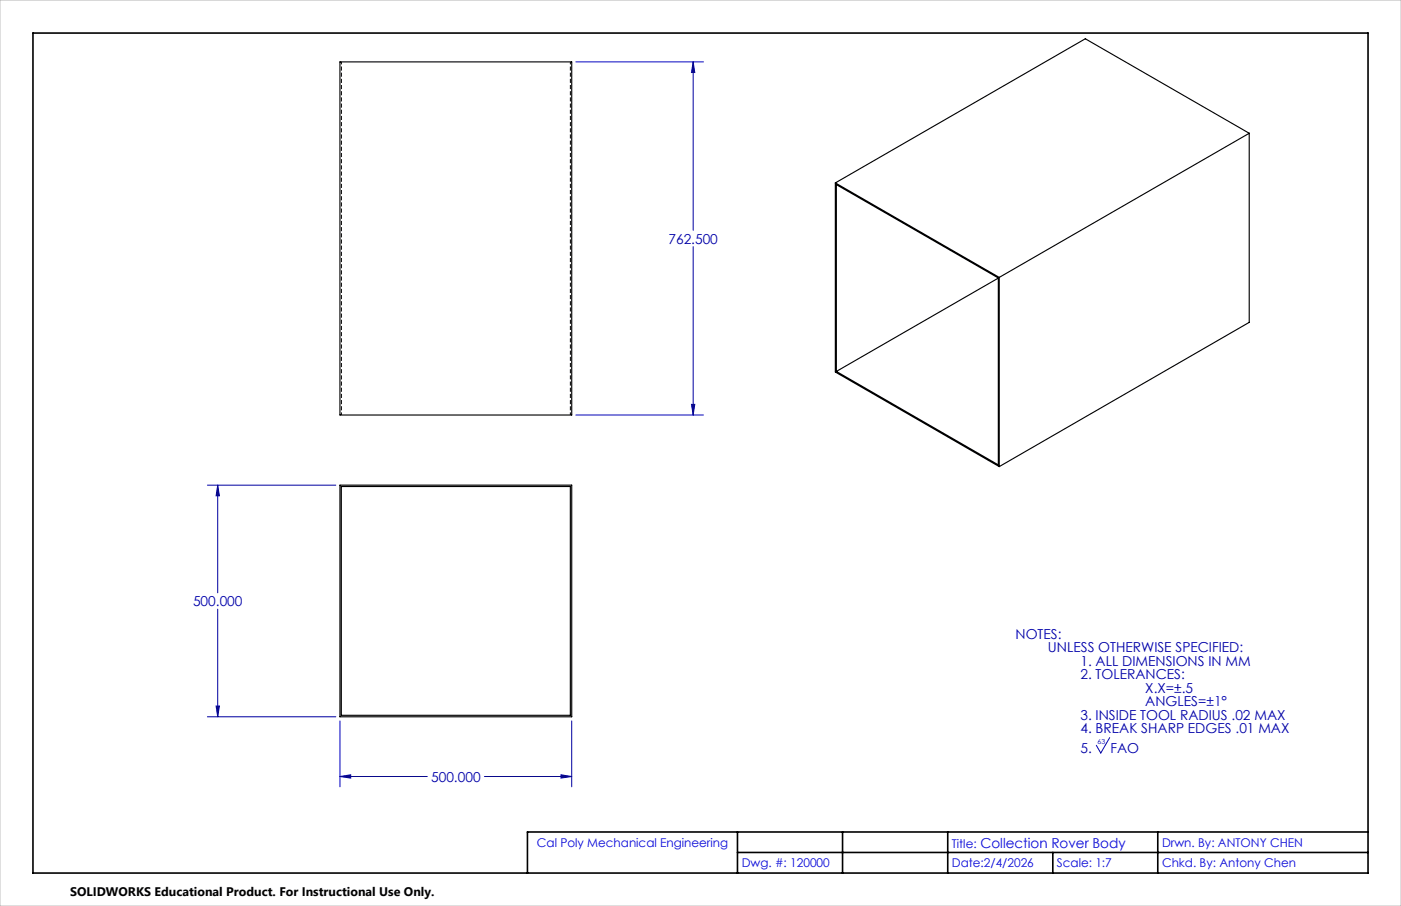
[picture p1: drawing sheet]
<svg xmlns="http://www.w3.org/2000/svg" width="432mm" height="279mm" viewBox="0 0 432 279" stroke-linecap="round" stroke-linejoin="round" font-family="sans-serif">
<path d="M104.8 19.1h71.4v108.9h-71.4zM257.5 56.4l50.5 29.1M257.5 56.4v58.3l50.5 29.2M385 41.1l-77 44.4M385 41.1l-50.5-29.1-77 44.4M385 41.1v58.3l-77 44.5M307.7 85.7v57.7l-49.9-28.9M307.7 85.7l-49.9-28.8v57.6M307.7 85.8l-49.9 28.7M308 85.5v58.4M104.8 149.6h71.4v71.5h-71.4zM105.2 150h70.6v70.6h-70.6z" fill="none" stroke="#000" stroke-width=".35"/>
<path d="M105.2 128v-108.9M175.8 128v-108.9" fill="none" stroke="#000" stroke-width=".31" stroke-dasharray="1.3 .6" stroke-dashoffset=".5" stroke-linecap="butt"/>
<g fill="none" stroke="#0000a0" stroke-width=".31">
<path d="M177.5 19.1h39.3M213.6 19.1l.5 3.3h-1zM213.6 19.1v51.9M213.6 76.1v51.9M177.5 128h39.3M213.1 124.7h1l-.5 3.3zM63.9 149.6h39.6M67.1 149.6l.5 3.3h-1zM67.1 149.6v33.2M67.1 187.9v33.2M66.6 217.7h1l-.5 3.4zM63.9 221.1h39.6"/>
<path d="M104.8 239.5l3.3-.6v1.1zM104.8 222.3v20.3M104.8 239.5h26.9M149.3 239.5h26.9M172.9 238.9l3.3 .6-3.3 .5zM176.2 222.3v20.3M342 227.5l-2.7 4.7-1.4-2.4"/>
</g>
<path d="M10.2 10.2h411.4v259h-411.4zM227.3 256.6v12.6M259.7 256.6v12.6M292.1 256.6v12.6M356.8 256.6v12.6M421.6 256.6h-259v12.6M227.3 262.9h194.3M324.5 262.9v6.3" fill="none" stroke="#000" stroke-width=".5"/>
<path d="M0 0h431.8v279.4h-431.8z" fill="none" stroke="#c0c0c0" stroke-width=".31"/>
<path d="M104.8 239.5l3.3-.6v1.1zM172.9 238.9l3.3 .6-3.3 .5zM67.1 149.6l.5 3.3h-1zM66.6 217.7h1l-.5 3.4zM213.1 124.7h1l-.5 3.3zM213.6 19.1l.5 3.3h-1z" fill="#0000a0"/>
<g font-size="4.2" fill="#0000a0">
<text x="206" y="75.1">762.500</text>
<text x="59.5" y="186.9">500.000</text>
<text x="313" y="197">NOTES:</text>
<text x="323" y="201.1">UNLESS OTHERWISE SPECIFIED:</text>
<text x="333" y="205.3">1. ALL DIMENSIONS IN MM</text>
<text x="333" y="209.5">2. TOLERANCES:</text>
<text x="353" y="213.7">X.X=±.5</text>
<text x="353" y="217.8">ANGLES=±1°</text>
<text x="333" y="222">3. INSIDE TOOL RADIUS .02 MAX</text>
<text x="333" y="226.2">4. BREAK SHARP EDGES .01 MAX</text>
<text x="333" y="232.2">5.</text>
<text x="342.2" y="232.2">FAO</text>
<text x="132.9" y="241">500.000</text>
</g>
<text font-size="3.8" x="21.6" y="276.3">SOLIDWORKS Educational Product. For Instructional Use Only.</text>
<g font-size="3.7" fill="#00f">
<text x="165.5" y="261.1">Cal Poly Mechanical Engineering</text>
<text x="293.4" y="261.5">Title: Collection Rover Body</text>
<text x="358.1" y="261.1">Drwn. By: ANTONY CHEN</text>
<text x="228.6" y="267.5">Dwg. #: 120000</text>
<text x="293.4" y="267.5">Date:2/4/2026</text>
<text x="325.8" y="267.5">Scale: 1:7</text>
<text x="358.1" y="267.5">Chkd. By: Antony Chen</text>
</g>
<text font-size="2.1" fill="#0000a0" x="338.3" y="229.4">63</text>
</svg>
